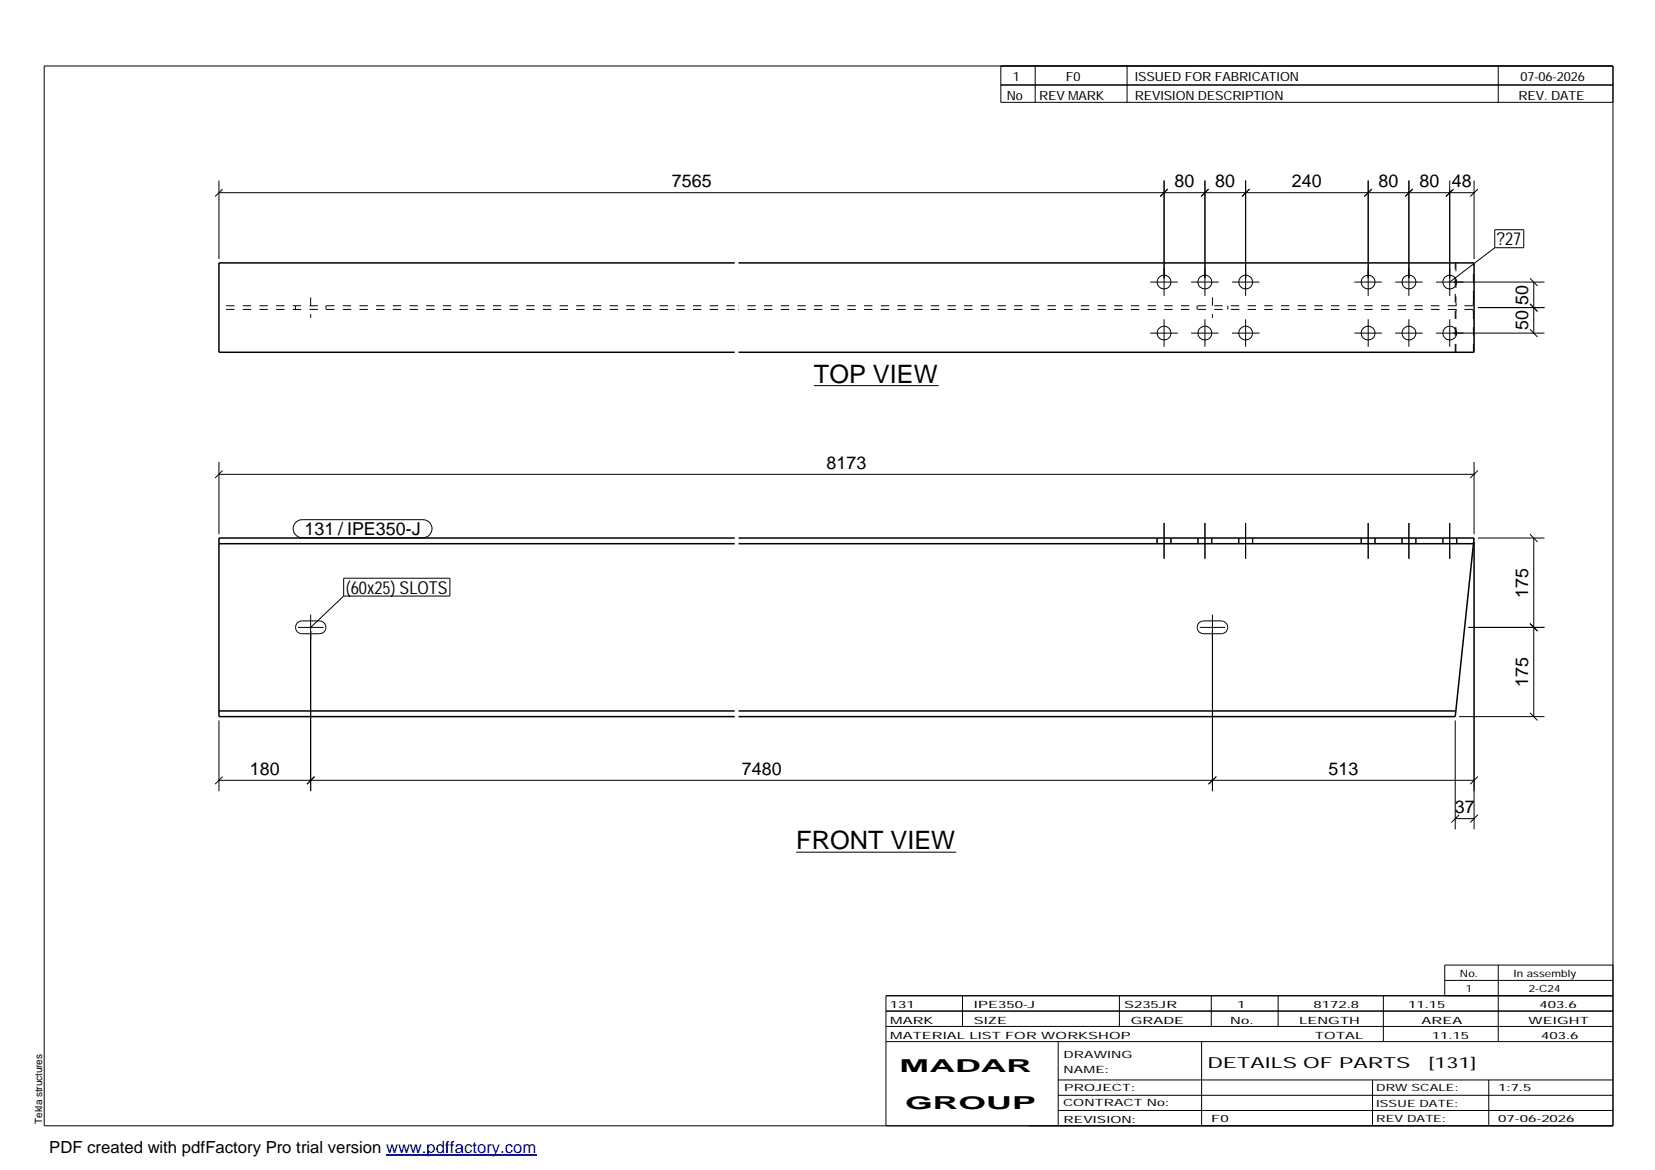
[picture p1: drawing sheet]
<svg xmlns="http://www.w3.org/2000/svg" width="420mm" height="297mm" viewBox="0 0 420 297" stroke-linecap="round" stroke-linejoin="round" font-family="sans-serif">
<g fill="none" stroke="#000" stroke-width=".25">
<path d="M11.2 16.7h398.3v269.1h-398.3zM254.1 16.7v9.3h155.4M262.8 16.7v9.3M286.1 16.7v9.3M380.4 16.7v9.3M254.1 21.6h155.4M55.6 45.8v20M55.6 48.9h318.6M56.5 48l-1.9 1.9M295.5 45.8v29.3M296.5 48l-1.9 1.9M305.9 45.8v29.3"/>
<path d="M306.8 48l-1.9 1.9M316.2 45.8v29.3M317.2 48l-1.9 1.9M347.3 45.8v29.3M348.3 48l-1.9 1.9M357.7 45.8v29.3M358.6 48l-1.9 1.9M368 45.8v29.3M369 48l-1.9 1.9 1.7-1.7M374.2 45.8v20M375.2 48l-1.9 1.9M379.5 58.3h7.3v4.6h-7.3z"/>
<path d="M292 71.6h7M302.4 71.6h7M312.8 71.6h6.9M343.8 71.6h7M354.2 71.6h7M364.6 71.6h27.5M375.2 78.1h16.9M379.5 62.9l-11.5 8.7M388.4 77.1l1.9 2-1.7-1.7M388.4 70.6l1.9 2M389.4 71.6v13M206.6 97.9h31.7"/>
<path d="M292 84.6h7M295.5 81.1v6.9M302.4 84.6h7M305.9 81.1v6.9M312.8 84.6h6.9M316.2 81.1v6.9M343.8 84.6h7M347.3 81.1v6.9M354.2 84.6h7M357.7 81.1v6.9M364.6 84.6h27.5M368 81.1v6.9"/>
<path d="M388.4 83.6l1.9 1.9M55.6 117.3v18.3M56.5 119.5l-1.9 1.9M374.2 117.3v18.3M375.2 119.5l-1.9 1.9M55.6 120.4h318.6M75.1 132.6l.7-.5 .9-.2h30.7a2.29 2.29 0 0 1 2.3 2.3 2.29 2.29 0 0 1-2.3 2.3h-30.7a2.27 2.27 0 0 1-2.1-1.4 2.27 2.27 0 0 1 .5-2.5zM293.8 136.6v1.4M295.5 132.8v9M297.3 136.6v1.4M304.1 136.6v1.4M305.9 132.8v9"/>
<path d="M307.6 136.6v1.4M314.5 136.6v1.4M316.2 132.8v9M318 136.6v1.4M345.6 136.6v1.4M347.3 132.8v9M349.1 136.6v1.4M355.9 136.6v1.4M357.7 132.8v9M359.5 136.6v1.4M366.3 136.6v1.4M368 132.8v9"/>
<path d="M369.8 136.6v1.4M374.2 137.6v73M375.2 136.6h16.9M388.4 135.6l1.9 2M389.4 136.6v45.3M75.5 158.1l.5-.3 .6-.2h4.6a1.63 1.63 0 0 1 1.6 1.7 1.63 1.63 0 0 1-1.6 1.6h-4.6a1.62 1.62 0 0 1-1.5-1 1.62 1.62 0 0 1 .4-1.8zM75.6 159.3h6.5M78.9 156v44.9M87.2 146.8h27v4.5h-27zM87.2 151.3l-8.3 8M304.4 158.1l.5-.3 .7-.2h4.5a1.63 1.63 0 0 1 1.6 1.7 1.63 1.63 0 0 1-1.6 1.6h-4.5a1.62 1.62 0 0 1-1.5-1 1.62 1.62 0 0 1 .3-1.8zM304.6 159.3h6.5"/>
<path d="M307.8 156v44.9M372.8 159.3h19.3M388.4 158.3l1.9 1.9M55.6 182.9v18M55.6 198.1h318.6M56.5 197.2l-1.9 1.9M79.8 197.2l-1.9 1.9M308.8 197.2l-2 1.9M369.4 182.9v27.7M370.4 181.9h21.7M375.2 197.2l-1.9 1.9M388.4 181l1.9 1.9"/>
<path d="M202.1 216.4h40.7M369.4 207.8h4.8M370.4 206.9l-1.9 1.9M375.2 206.9l-1.9 1.9M224.9 256.7h184.6M244.3 252.8v7.8M284.2 252.8v7.8M307.5 252.8v7.8M324.5 252.8v7.8M351.2 252.8v11.6M366.8 248.9h42.7M380.4 245v19.4"/>
<path d="M409.5 245h-42.7v7.8M409.5 252.8h-184.6v33M224.9 264.4h184.6M224.9 260.6h184.6M268.6 264.4v21.4M268.6 274.2h140.9M268.6 278.1h140.9M305.1 264.4v21.4M348.4 274.2v11.6M378 274.2v11.6M268.6 281.9h140.9"/>
<circle cx="295.5" cy="71.6" r="1.75"/>
<circle cx="305.9" cy="71.6" r="1.75"/>
<circle cx="316.2" cy="71.6" r="1.75"/>
<circle cx="347.3" cy="71.6" r="1.75"/>
<circle cx="357.7" cy="71.6" r="1.75"/>
<circle cx="368" cy="71.6" r="1.74"/>
<circle cx="295.5" cy="84.6" r="1.75"/>
<circle cx="305.9" cy="84.6" r="1.75"/>
<circle cx="316.2" cy="84.6" r="1.75"/>
<circle cx="347.3" cy="84.6" r="1.75"/>
<circle cx="357.7" cy="84.6" r="1.75"/>
<circle cx="368" cy="84.6" r="1.74"/>
</g>
<path d="M186.5 66.7h-130.9v22.7h130.9M187.5 66.7h186.7v22.7h-186.7M55.6 138h130.9M186.5 136.6h-130.9v45.3h130.9M187.5 136.6h186.7l-.1 1.4M187.5 138h186.6M374.1 138l-4.7 43.9h-181.9M55.6 180.5h130.9M187.5 180.5h182.1" fill="none" stroke="#000" stroke-width=".38"/>
<g fill="none" stroke="#000" stroke-width=".25" stroke-dasharray="2.1 2.1" stroke-linecap="butt">
<path d="M75 77.6v1M78.9 75.5v5.2M82.8 77.6v1M186.5 78.6h-130.9M186.5 77.6h-130.9M303.9 77.6v1M307.8 75.5v5.2M311.7 77.6v1M369.6 66.7v9.2M369.6 75.9v.7M369.6 76.6l.1 .6M369.6 79.6v.6"/>
<path d="M369.7 77.2v.3M369.7 79l-.1 .6M369.7 77.5l.1 .1M369.7 78.7v.3M369.8 78.6l-.1 .1M373.9 78.6h-186.4M373.9 77.6h-186.4M373.9 77.6l.1-.1M374 77.5v-.3M374 78.7l-.1-.1M374 77.2l.1-.6M374 79v-.3"/>
<path d="M374.1 75.9v-9.2M374.1 76.6v-.7M374.1 79.6l-.1-.6M369.4 89.4v-22.7M369.6 89.4v-9.2M374.1 89.4v-9.2M374.1 80.2v-.6M369.6 180.4v.1"/>
</g>
<path d="M98 293.3h38.2" fill="none" stroke="#00f" stroke-width=".3"/>
<g font-size="6.4">
<text x="206.6" y="97.2">TOP VIEW</text>
<text x="202.1" y="215.6">FRONT VIEW</text>
</g>
<g font-size="4.5">
<text x="170.5" y="47.5">7565</text>
<text x="298.2" y="47.5">80</text>
<text x="308.5" y="47.5">80</text>
<text x="328" y="47.5">240</text>
<text x="350" y="47.5">80</text>
<text x="360.3" y="47.5">80</text>
<text x="368.6" y="47.5">48</text>
<text x="380" y="62.3">?27</text>
<text x="388" y="77.4" transform="rotate(-90 388 77.4)">50</text>
<text x="388" y="83.8" transform="rotate(-90 388 83.8)">50</text>
<text x="209.8" y="119">8173</text>
<text x="77.3" y="135.9">131 / IPE350-J</text>
<text x="87.8" y="150.8">(60x25) SLOTS</text>
<text x="388" y="151.7" transform="rotate(-90 388 151.7)">175</text>
<text x="388" y="174.4" transform="rotate(-90 388 174.4)">175</text>
<text x="63.5" y="196.7">180</text>
<text x="188.3" y="196.7">7480</text>
<text x="337.2" y="196.7">513</text>
<text x="369.3" y="206.4">37</text>
<text x="228.4" y="272.3">MADAR</text>
<text x="229.8" y="281.6">GROUP</text>
</g>
<text font-size="4.2" x="12.5" y="292.7">PDF created with pdfFactory Pro trial version www.pdffactory.com</text>
<g font-size="3.9">
<text x="306.5" y="271.3">DETAILS OF PARTS</text>
<text x="362.7" y="271.3">[131]</text>
</g>
<g font-size="3.2">
<text x="257.1" y="20.5">1</text>
<text x="270.6" y="20.5">F0</text>
<text x="288.1" y="20.5">ISSUED FOR FABRICATION</text>
<text x="386" y="20.5">07-06-2026</text>
<text x="255.6" y="25.5">No</text>
<text x="263.8" y="25.5">REV MARK</text>
<text x="288.1" y="25.5">REVISION DESCRIPTION</text>
<text x="385.5" y="25.5">REV. DATE</text>
</g>
<g font-size="2.5">
<text x="370.6" y="247.9">No.</text>
<text x="372.1" y="251.8">1</text>
<text x="384.3" y="247.9">In assembly</text>
<text x="388.1" y="251.8">2-C24</text>
<text x="225.9" y="255.9">131</text>
<text x="247.3" y="255.9">IPE350-J</text>
<text x="285.4" y="255.9">S235JR</text>
<text x="314.1" y="255.9">1</text>
<text x="333.5" y="255.9">8172.8</text>
<text x="357.5" y="255.9">11.15</text>
<text x="390.8" y="255.9">403.6</text>
<text x="226" y="263.7">MATERIAL LIST FOR WORKSHOP</text>
<text x="226" y="259.9">MARK</text>
<text x="247.2" y="259.9">SIZE</text>
<text x="287.1" y="259.9">GRADE</text>
<text x="312.3" y="259.9">No.</text>
<text x="329.8" y="259.9">LENGTH</text>
<text x="333.8" y="263.7">TOTAL</text>
<text x="360.9" y="259.9">AREA</text>
<text x="363.5" y="263.7">11.15</text>
<text x="388.1" y="259.9">WEIGHT</text>
<text x="391.3" y="263.7">403.6</text>
<text x="270" y="268.5">DRAWING</text>
<text x="270" y="272.5">NAME:</text>
<text x="269.9" y="280.9">CONTRACT No:</text>
<text x="270.2" y="277">PROJECT:</text>
<text x="349.4" y="277.1">DRW SCALE:</text>
<text x="349.4" y="281">ISSUE DATE:</text>
<text x="380.4" y="277.1">1:7.5</text>
<text x="10.7" y="285.4" transform="rotate(-90 10.7 285.4)">Tekla structures</text>
<text x="270" y="285">REVISION:</text>
<text x="307.5" y="284.8">F0</text>
<text x="349.4" y="284.8">REV DATE:</text>
<text x="380.4" y="284.8">07-06-2026</text>
</g>
</svg>
